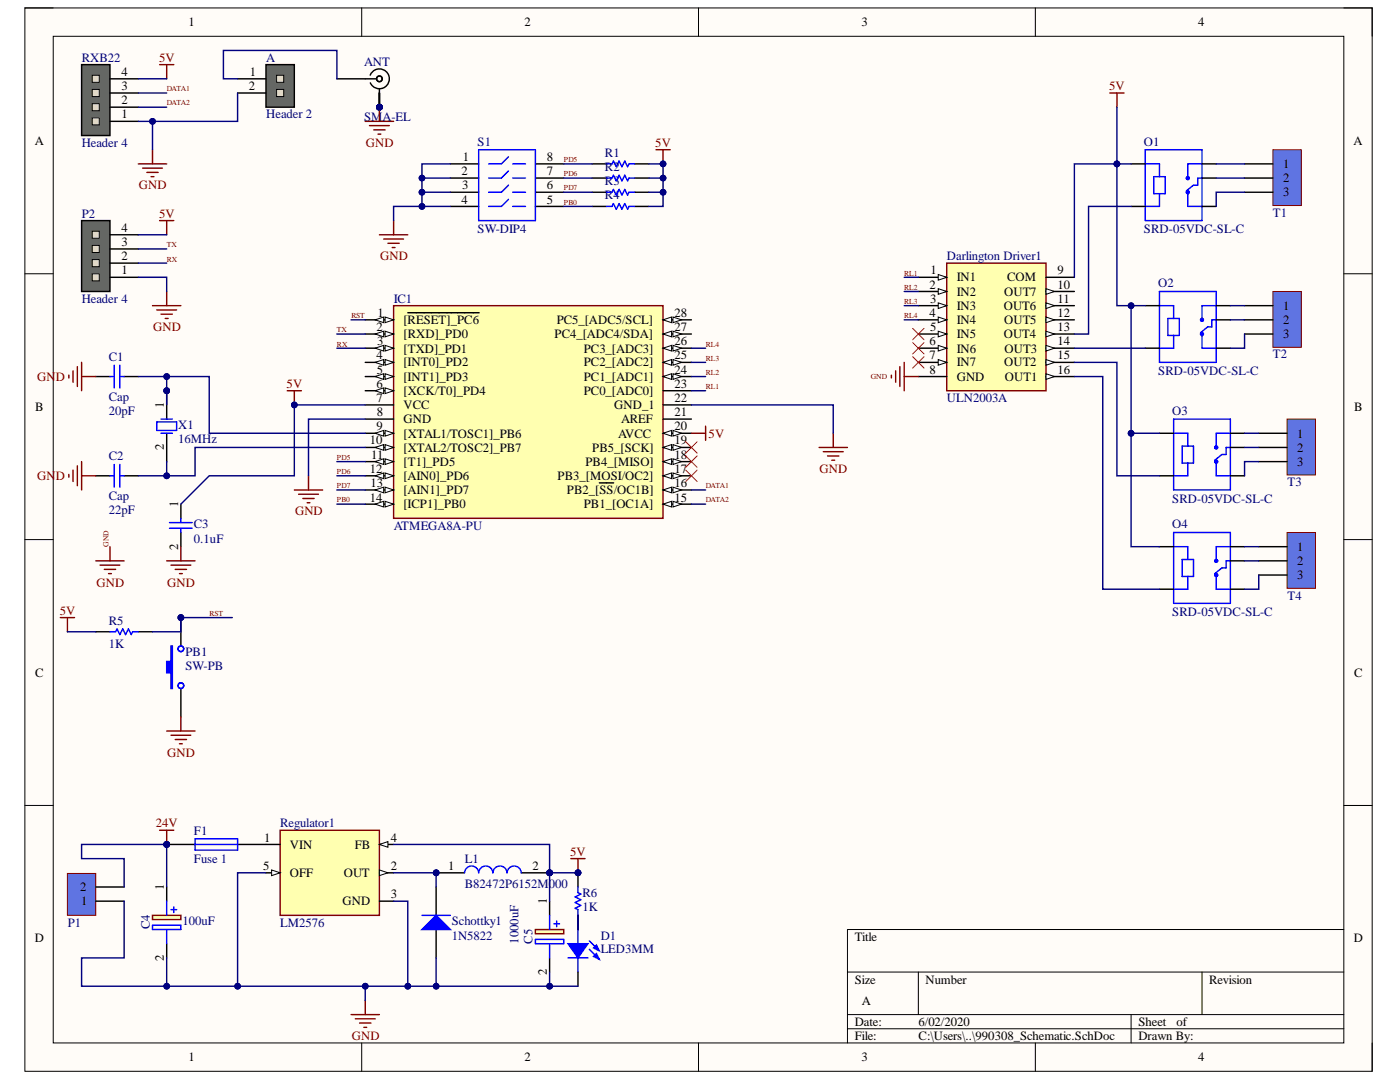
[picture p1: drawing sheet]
# Altium project RemoteReciever_990308.PrjPCB
1 sheet, 34 parts. Net scope: global (net labels, ports and power ports of the same name join across sheets).
Board file: 990308_PCB.PcbDoc

## Sheet 990308_Schematic.SchDoc
size A

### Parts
A  Header 2  [HDR 1X2]
ANT  SMA-EL  [SMA-ENDLAUNCH]
C1  Cap  value 20pF  [RAD-0.3]
C2  Cap  value 22pF  [RAD-0.3]
C3  0.1uF  [RAD-0.3]
C4  100uF  [CAPPRD550W60D1050H2150]
C5  1000uF  [CAPPRD550W60D1050H2150]
D1  LED3MM  [LED3mm_GRN]
Darlington_Driver1  ULN2003A  [DIP794W56P254L1918H533Q16N]
F1  Fuse 1  [PIN-W2/E2.8]
IC1  ATMEGA8A-PU  [DIP794W53P254L3467H457Q28N]
L1  B82472P6152M000  [INDPM7474X450N]
O1  SRD-05VDC-SL-C  [RELAY_SRD-05VDC-SL-C]
O2  SRD-05VDC-SL-C  [RELAY_SRD-05VDC-SL-C]
O3  SRD-05VDC-SL-C  [RELAY_SRD-05VDC-SL-C]
O4  SRD-05VDC-SL-C  [RELAY_SRD-05VDC-SL-C]
P1  KF301_Terminal  [KF301 2PIN]  (value not drawn)
P2  Header 4  [HDR 1X4]
PB1  SW-PB  [SPST-2]
R1  1K  [Axial 0_25w_2_54mm]  (value not drawn)
R2  1K  [Axial 0_25w_2_54mm]  (value not drawn)
R3  1K  [Axial 0_25w_2_54mm]  (value not drawn)
R4  1K  [Axial 0_25w_2_54mm]  (value not drawn)
R5  1K  [Axial 0_25w_2_54mm]
R6  1K  [Axial 0_25w_2_54mm]
Regulator1  LM2576  [TO220-5]
RXB22  Header 4  [HDR 1X4]
S1  SW-DIP4  [DIP-8]
Schottky1  1N5822  [DO-41]
T1  KF301_Terminal  [KF301 3PIN]  (value not drawn)
T2  KF301_Terminal  [KF301 3PIN]  (value not drawn)
T3  KF301_Terminal  [KF301 3PIN]  (value not drawn)
T4  KF301_Terminal  [KF301 3PIN]  (value not drawn)
X1  16MHz  [XTAL Small]

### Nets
5V: C3.1 C5.1(+) Darlington_Driver1.9(COM) IC1.7(VCC) IC1.20(AVCC) L1.2 O1.A1 O2.A1 O3.A1 O4.A1 P2.4 R1.2 R2.1 R3.1 R4.1 R5.2 R6.1 Regulator1.4(FB) RXB22.4
24V: C4.1(+) F1.1 P1.2
GND: A.2 ANT.2 ANT.3 ANT.4 ANT.5 C1.1 C2.1 C3.2 C4.2(-) C5.2(-) D1.2(CATHODE) Darlington_Driver1.8(GND) IC1.8(GND) IC1.22(GND_1) P1.1 P2.1 PB1.1 Regulator1.3(GND) Regulator1.5(OFF) RXB22.1 S1.1 S1.2 S1.3 S1.4 Schottky1.1(A)
DATA1: IC1.16(PB2_[~{SS}/OC1B]) RXB22.3
DATA2: IC1.15(PB1_[OC1A]) RXB22.2
PB0: IC1.14([ICP1]_PB0) R4.2 S1.5
PD5: IC1.11([T1]_PD5) R1.1 S1.8
PD6: IC1.12([AIN0]_PD6) R2.2 S1.7
PD7: IC1.13([AIN1]_PD7) R3.2 S1.6
RL1: Darlington_Driver1.1(IN1) IC1.23(PC0_[ADC0])
RL2: Darlington_Driver1.2(IN2) IC1.24(PC1_[ADC1])
RL3: Darlington_Driver1.3(IN3) IC1.25(PC2_[ADC2])
RL4: Darlington_Driver1.4(IN4) IC1.26(PC3_[ADC3])
RST: IC1.1([~{RESET]_PC6}) PB1.2 R5.1
RX: IC1.3([TXD]_PD1) P2.2
TX: IC1.2([RXD]_PD0) P2.3
NetA_1: A.1 ANT.1
NetC1_2: C1.2 IC1.9([XTAL1/TOSC1]_PB6) X1.1(OSC1)
NetC2_2: C2.2 IC1.10([XTAL2/TOSC2]_PB7) X1.2(OSC2)
NetD1_1: D1.1(ANODE) R6.2
NetDarlington_Driver1_13: Darlington_Driver1.13(OUT4) O1.A2
NetDarlington_Driver1_14: Darlington_Driver1.14(OUT3) O2.A2
NetDarlington_Driver1_15: Darlington_Driver1.15(OUT2) O3.A2
NetDarlington_Driver1_16: Darlington_Driver1.16(OUT1) O4.A2
NetF1_2: F1.2 Regulator1.1(VIN)
NetL1_1: L1.1 Regulator1.2(OUT) Schottky1.2(K)
NetO1_COM: O1.COM T1.2
NetO1_NC: O1.NC T1.3
NetO1_NO: O1.NO T1.1
NetO2_COM: O2.COM T2.2
NetO2_NC: O2.NC T2.3
NetO2_NO: O2.NO T2.1
NetO3_COM: O3.COM T3.2
NetO3_NC: O3.NC T3.3
NetO3_NO: O3.NO T3.1
NetO4_COM: O4.COM T4.2
NetO4_NC: O4.NC T4.3
NetO4_NO: O4.NO T4.1

Not connected (* = marked no-connect by the designer): Darlington_Driver1 5(IN5)* 6(IN6)* 7(IN7)* 10(OUT7) 11(OUT6) 12(OUT5); IC1 4([INT0]_PD2) 5([INT1]_PD3) 6([XCK/T0]_PD4) 17(PB3_[MOSI/OC2])* 18(PB4_[MISO])* 19(PB5_[SCK])* 21(AREF) 27(PC4_[ADC4/SDA]) 28(PC5_[ADC5/SCL])
